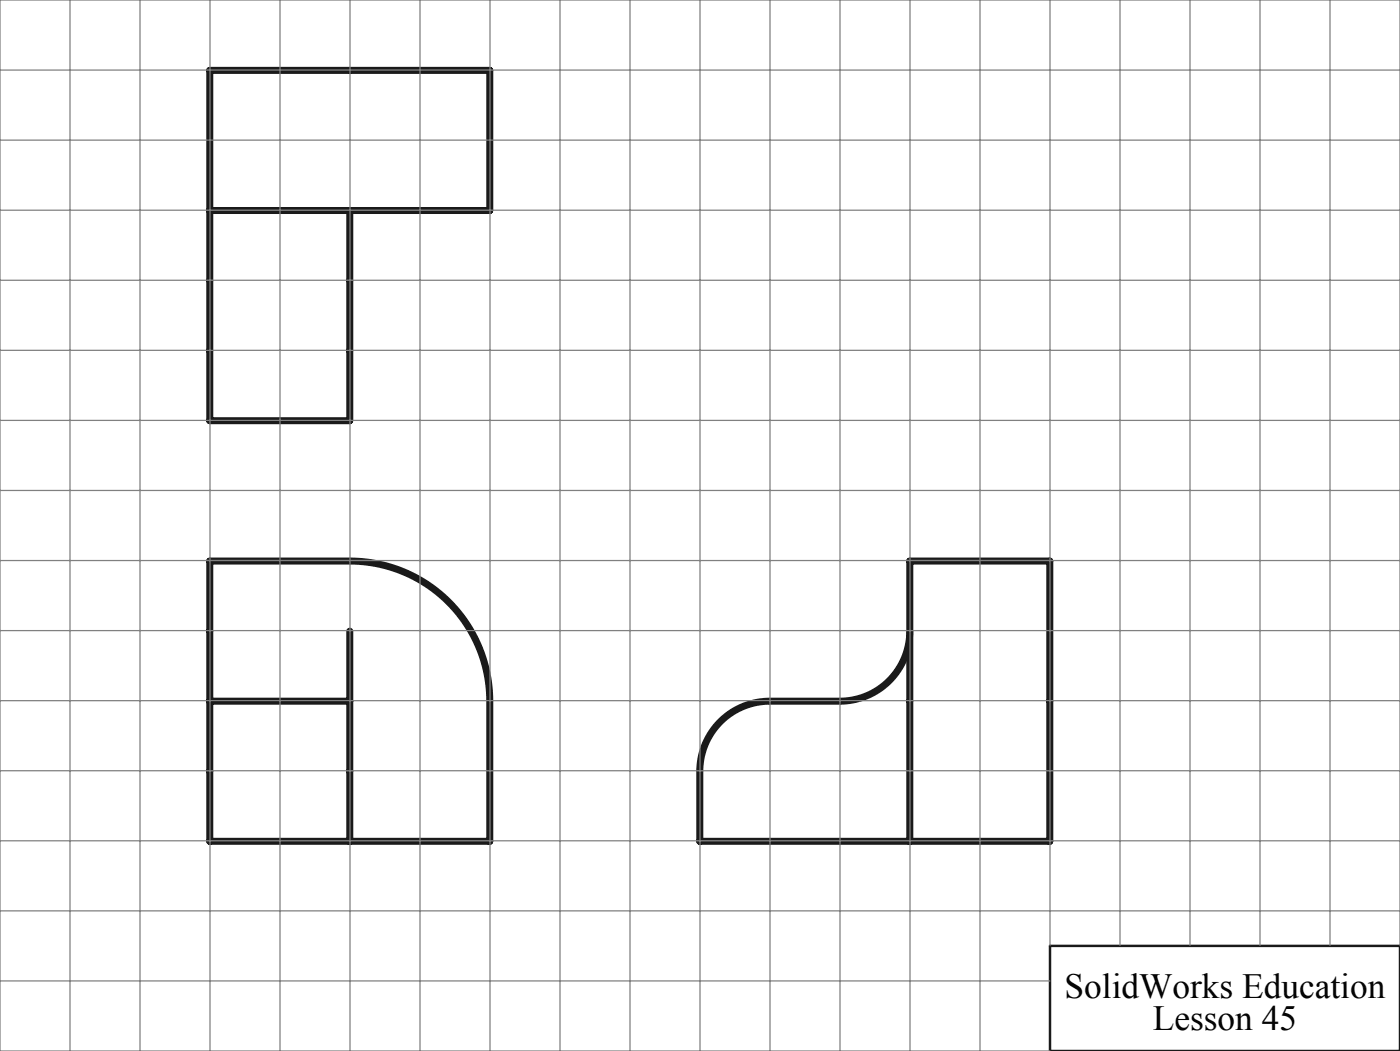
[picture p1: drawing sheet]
<svg xmlns="http://www.w3.org/2000/svg" width="200mm" height="150mm" viewBox="0 0 200 150" stroke-linecap="round" stroke-linejoin="round" font-family="sans-serif">
<path d="M50 80.1a20 20 0 0 1 20 20M130 90.1a10 10 0 0 1-10 10M110 100.1a10 10 0 0 0-10 10" fill="none" stroke="#191924" stroke-width="1" stroke-linecap="butt"/>
<path d="M150 135h50v15h-50z" fill="none" stroke="#191924" stroke-width=".35"/>
<path d="M30 30h40v-20h-40v50h20v-30M50 80.1h-20v40h40v-20M50 90.1v30M30 100.1h20M100 110.1v10h50v-40h-20v40M110 100.1h10" fill="none" stroke="#191924" stroke-width="1"/>
<g fill="none" stroke="#808080" stroke-width=".18">
<path d="M0 10h200M10 0v150M20 0v150M30 0v150M40 0v150M50 0v150M60 0v150M70 0v150M80 0v150M90 0v150M100 0v150M110 0v150"/>
<path d="M120 0v150M130 0v150M140 0v150M150 0v134.9M160 0v134.9M170 0v134.9M180 0v134.9M190 0v134.9M0 30h200M0 20h200M0 50h200M0 40h200"/>
<path d="M0 70h200M0 60h200M0 90h200M0 80h200M0 110h200M0 100h200M0 130h200M0 120h200M200 134.9v-134.9h-200v150h150M0 140h150"/>
</g>
<g font-size="5">
<text x="152.1" y="142.4">SolidWorks Education</text>
<text x="164.7" y="147">Lesson 45</text>
</g>
</svg>
